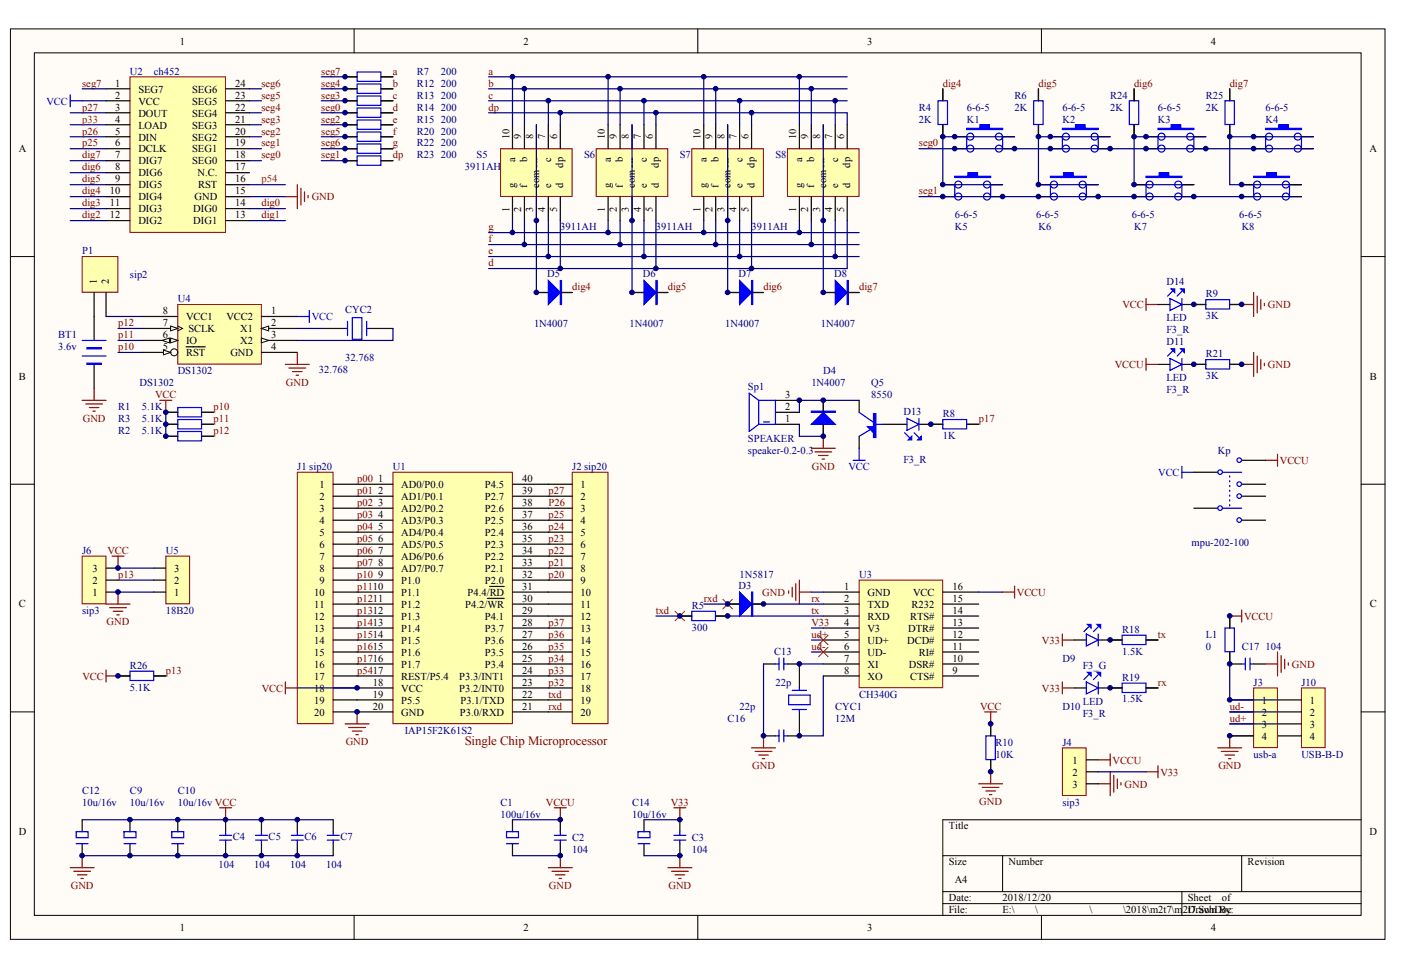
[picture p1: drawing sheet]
# Altium schematic sheet m2t7.SchDoc
size A4

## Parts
BT1  3.6V  [batt]
C1  100u/16v  [rb.1/.2]
C2  value 104  [cap010805]  (hidden comment: CAP)
C3  value 104  [cap010805]  (hidden comment: 103)
C4  104  [cap010805]
C5  104  [cap010805]
C6  104  [cap010805]
C7  104  [cap010805]
C9  10u/16v  [rb.1/.2]
C10  10u/16v  [rb.1/.2]
C12  10u/16v  [rb.1/.2]
C13  value 22p  [cap010805]  (hidden comment: 104)
C14  10u/16v  [rb.1/.2]
C16  value 22p  [cap010805]
C17  104  [cap010805]
CYC1  value 12M  [cyc-rad]  (hidden comment: 12Mhz)
CYC2  32.768  [cyc-3]
D3  value 1N5817  [smc03]  (hidden comment: sma03)
D4  value 1N4007  [smc03]  (hidden comment: sma03)
D5  value 1N4007  [smc03]  (hidden comment: sma03)
D6  value 1N4007  [smc03]  (hidden comment: sma03)
D7  value 1N4007  [smc03]  (hidden comment: sma03)
D8  value 1N4007  [smc03]  (hidden comment: sma03)
D9  value F3_G  [led30805]  (hidden comment: LED)
D10  LED  value F3_R  [led30805]
D11  LED  value F3_R  [led30805]
D13  value F3_R  [led30805]  (hidden comment: LED)
D14  LED  value F3_R  [led30805]
J1  value sip20  [HDR1X20]  (hidden comment: Header 20)
J2  value sip20  [HDR1X20]  (hidden comment: Header 20)
J3  USB-a  [usb-a]
J4  value sip3  [SIP3]  (hidden comment: Header 20)
J6  value sip3  [SIP3]  (hidden comment: CON3)
J10  value USB-B-D  [USB_b]
K1  6-6-5  [pb6_6]
K2  6-6-5  [pb6_6]
K3  6-6-5  [pb6_6]
K4  6-6-5  [pb6_6]
K5  6-6-5  [pb6_6]
K6  6-6-5  [pb6_6]
K7  6-6-5  [pb6_6]
K8  6-6-5  [pb6_6]
Kp  value mpu-202-100  [DPDT-6]  (hidden comment: SW-DPDT)
L1  value 0  [a030805]  (hidden comment: Res22)
P1  value sip2  [HDR1X2]  (hidden comment: Header 2)
Q5  8550  [to-92a]
R1  value 5.1K  [a030805]  (hidden comment: Res22)
R2  value 5.1K  [a030805]  (hidden comment: Res22)
R3  value 5.1K  [a030805]  (hidden comment: Res22)
R4  value 2K  [a030805]  (hidden comment: Res2)
R5  value 300  [a038050]  (hidden comment: Res2)
R6  value 2K  [a030805]  (hidden comment: Res2)
R7  value 200  [a030805]  (hidden comment: Res22)
R8  value 1K  [a030805]  (hidden comment: Res22)
R9  value 3K  [a030805]  (hidden comment: Res22)
R10  value 10K  [a038050]  (hidden comment: Res2)
R12  value 200  [a030805]  (hidden comment: Res22)
R13  value 200  [a030805]  (hidden comment: Res22)
R14  value 200  [a030805]  (hidden comment: Res22)
R15  value 200  [a030805]  (hidden comment: Res22)
R18  value 1.5K  [a030805]  (hidden comment: Res22)
R19  value 1.5K  [a030805]  (hidden comment: Res22)
R20  value 200  [a030805]  (hidden comment: Res22)
R21  value 3K  [a030805]  (hidden comment: Res22)
R22  value 200  [a030805]  (hidden comment: Res22)
R23  value 200  [a030805]  (hidden comment: Res22)
R24  value 2K  [a030805]  (hidden comment: Res2)
R25  value 2K  [a030805]  (hidden comment: Res2)
R26  value 5.1K  [a030805]  (hidden comment: Res22)
S5  3911AH  [LED10s]
S6  3911AH  [LED10s]
S7  3911AH  [LED10s]
S8  3911AH  [LED10s]
Sp1  SPEAKER  value speaker-0.2-0.3  [sp0.23]
U1  IAP15F2K61S2  [DIP40]
U2  value ch452  [dip24]  (hidden comment: CH451)
U3  CH340G  [SOP-16]
U4  DS1302  [dip8]
U5  value 18B20  [to-92a]  (hidden comment: CON3)

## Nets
GND: BT1.1(-) C1.1 C2.2 C3.2 C4.2 C5.2 C6.2 C7.2 C9.1 C10.1 C12.1 C13.2 C14.1 C16.2 C17.2 D4.2 D4.4 J1.20 J3.4 J4.3 J6.1 J10.4 R9.1 R9.3 R10.2 R10.4 R21.1 R21.3 Sp1.1 U1.20(GND) U2.15(GND) U3.1(GND) U4.4(GND) U5.1
V33: C3.1 C14.2 D9.1 D10.1 J4.2 U3.4(V3)
VCC: C4.1 C5.1 C6.1 C7.1 C9.2 C10.2 C12.2 D14.1 J1.18 J6.3 Kp.2 Q5.1(E) R1.1 R1.3 R2.1 R2.3 R3.1 R3.3 R10.1 R10.3 R26.1 R26.3 U1.18(VCC) U2.2(VCC) U4.1(VCC2) U5.3
VCCU: C1.2 C2.1 D11.1 J4.1 Kp.1 L1.2 L1.4 U3.16(VCC)
a: R7.2 R7.4 S5.10(a) S6.10(a) S7.10(a) S8.10(a)
b: R12.2 R12.4 S5.9(b) S6.9(b) S7.9(b) S8.9(b)
c: R13.2 R13.4 S5.7(c) S6.7(c) S7.7(c) S8.7(c)
d: R14.2 R14.4 S5.5(d) S6.5(d) S7.5(d) S8.5(d)
dig0: U2.14(DIG0)
dig1: U2.13(DIG1)
dig2: U2.12(DIG2)
dig3: U2.11(DIG3)
dig4: D5.1 D5.3 R4.1 R4.3 U2.10(DIG4)
dig5: D6.1 D6.3 R6.1 R6.3 U2.9(DIG5)
dig6: D7.1 D7.3 R24.1 R24.3 U2.8(DIG6)
dig7: D8.1 D8.3 R25.1 R25.3 U2.7(DIG7)
dp: R23.2 R23.4 S5.6(dp) S6.6(dp) S7.6(dp) S8.6(dp)
e: R15.2 R15.4 S5.4(e) S6.4(e) S7.4(e) S8.4(e)
f: R20.2 R20.4 S5.2(f) S6.2(f) S7.2(f) S8.2(f)
g: R22.2 R22.4 S5.1(g) S6.1(g) S7.1(g) S8.1(g)
p00: J1.1 U1.1(AD0/P0.0)
p01: J1.2 U1.2(AD1/P0.1)
p02: J1.3 U1.3(AD2/P0.2)
p03: J1.4 U1.4(AD3/P0.3)
p04: J1.5 U1.5(AD4/P0.4)
p05: J1.6 U1.6(AD5/P0.5)
p06: J1.7 U1.7(AD6/P0.6)
p07: J1.8 U1.8(AD7/P0.7)
p10: J1.9 R1.2 R1.4 U1.9(P1.0) U4.5(~{RST})
p11: J1.10 R3.2 R3.4 U1.10(P1.1) U4.6(IO)
p12: J1.11 R2.2 R2.4 U1.11(P1.2) U4.7(SCLK)
p13: J1.12 J6.2 R26.2 R26.4 U1.12(P1.3) U5.2
p14: J1.13 U1.13(P1.4)
p15: J1.14 U1.14(P1.5)
p16: J1.15 U1.15(P1.6)
p17: J1.16 R8.2 R8.4 U1.16(P1.7)
p20: J2.9 U1.32(P2.0)
p21: J2.8 U1.33(P2.1)
p22: J2.7 U1.34(P2.2)
p23: J2.6 U1.35(P2.3)
p24: J2.5 U1.36(P2.4)
p25: J2.4 U1.37(P2.5) U2.6(DCLK)
P26: J2.3 U1.38(P2.6) U2.5(DIN)
p27: J2.2 U1.39(P2.7) U2.3(DOUT)
p32: J2.18 U1.23(P3.2/INT0)
p33: J2.17 U1.24(P3.3/INT1) U2.4(LOAD)
p34: J2.16 U1.25(P3.4)
p35: J2.15 U1.26(P3.5)
p36: J2.14 U1.27(P3.6)
p37: J2.13 U1.28(P3.7)
p54: J1.17 U1.17(REST/P5.4) U2.16(RST)
rx: D3.1 D3.3 R19.1 R19.3 U3.2(TXD)
rxd: D3.2 D3.4 J2.20 U1.21(P3.0/RXD)
seg0: K1.2 K1.3 K2.2 K2.3 K3.2 K3.3 K4.2 K4.3 R14.1 R14.3 U2.18(SEG0)
seg1: K5.2 K5.3 K6.2 K6.3 K7.2 K7.3 K8.2 K8.3 R23.1 R23.3 U2.19(SEG1)
seg2: R15.1 R15.3 U2.20(SEG2)
seg3: R13.1 R13.3 U2.21(SEG3)
seg4: R12.1 R12.3 U2.22(SEG4)
seg5: R20.1 R20.3 U2.23(SEG5)
seg6: R22.1 R22.3 U2.24(SEG6)
seg7: R7.1 R7.3 U2.1(SEG7)
tx: R5.1 R5.3 R18.1 R18.3 U3.3(RXD)
txd: J2.19 R5.2 R5.4 U1.22(P3.1/TXD)
ud+: J3.3 J10.3 U3.5(UD+)
ud-: J3.2 J10.2 U3.6(UD-)
NetBT1_2: BT1.2(+) P1.1
NetC13_1: C13.1 CYC1.2 U3.7(XI)
NetC16_1: C16.1 CYC1.1 U3.8(XO)
NetC17_1: C17.1 J3.1 J10.1 L1.1 L1.3
NetCYC2_1: CYC2.1 U4.2(X1)
NetCYC2_2: CYC2.2 U4.3(X2)
NetD4_1: D4.1 D4.3 Q5.3(C) Sp1.2 Sp1.3
NetD5_2: D5.2 D5.4 S5.3(com) S5.8(---)
NetD6_2: D6.2 D6.4 S6.3(com) S6.8(---)
NetD7_2: D7.2 D7.4 S7.3(com) S7.8(---)
NetD8_2: D8.2 D8.4 S8.3(com) S8.8(---)
NetD9_2: D9.2 R18.2 R18.4
NetD10_2: D10.2 R19.2 R19.4
NetD11_2: D11.2 R21.2 R21.4
NetD13_1: D13.1 Q5.2(B)
NetD13_2: D13.2 R8.1 R8.3
NetD14_2: D14.2 R9.2 R9.4
NetJ1_19: J1.19 U1.19(P5.5)
NetJ2_1: J2.1 U1.40(P4.5)
NetJ2_10: J2.10 U1.31(P4.4/~{RD})
NetJ2_11: J2.11 U1.30(P4.2/~{WR})
NetJ2_12: J2.12 U1.29(P4.1)
NetK1_1: K1.1 K1.4 K5.1 K5.4 R4.2 R4.4
NetK2_1: K2.1 K2.4 K6.1 K6.4 R6.2 R6.4
NetK3_1: K3.1 K3.4 K7.1 K7.4 R24.2 R24.4
NetK4_1: K4.1 K4.4 K8.1 K8.4 R25.2 R25.4
NetP1_2: P1.2 U4.8(VCC1)

Not connected (* = marked no-connect by the designer): Kp 3 4 5 6; U2 17(N.C.); U3 9(CTS#) 10(DSR#) 11(RI#) 12(DCD#) 13(DTR#) 14(RTS#) 15(R232)

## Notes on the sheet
- Single Chip Microprocessor
